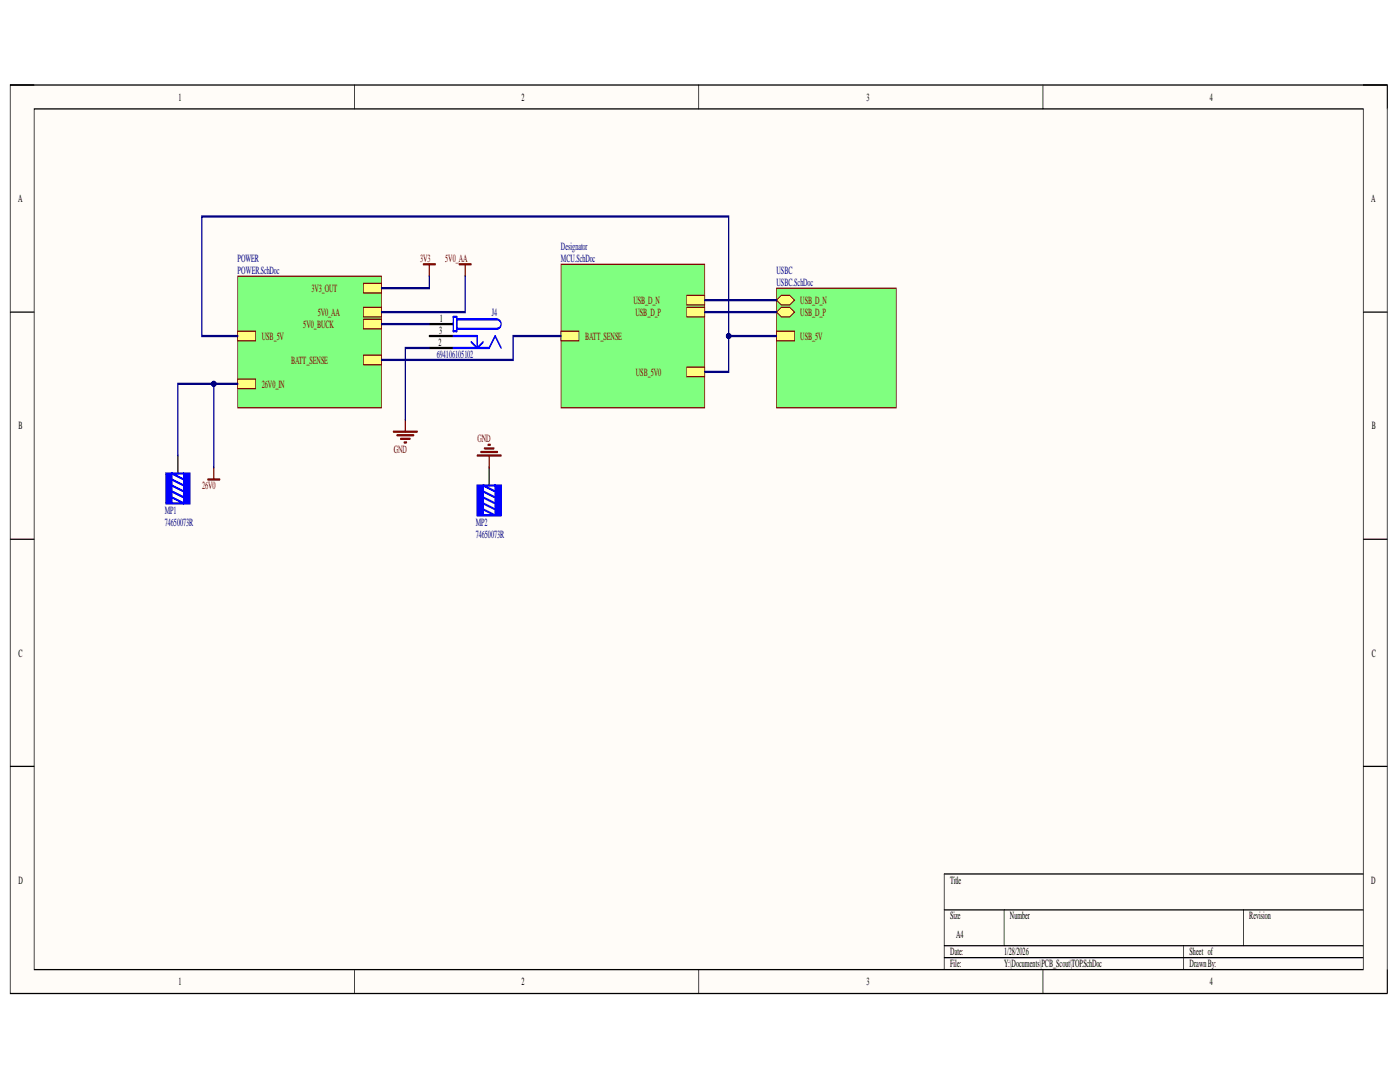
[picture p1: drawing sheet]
<svg xmlns="http://www.w3.org/2000/svg" width="279mm" height="216mm" viewBox="0 0 279 216" stroke-linecap="round" stroke-linejoin="round" font-family="sans-serif">
<path d="M2 17h274.8v181.2h-274.8z" fill-rule="evenodd" fill="#fffcf8"/>
<path d="M2 17h274.8v181.2h-274.8z" fill="none" stroke="#000" stroke-width=".2"/>
<path d="M6.8 21.7h265.3v171.8h-265.3z" fill-rule="evenodd" fill="#fffcf8"/>
<g fill="none" stroke="#000" stroke-width=".2">
<path d="M2 17h4.8M70.7 17v4.7M139.4 17v4.7M208.1 17v4.7M272.1 17h4.7v4.7M6.8 21.7h265.3v171.8h-265.3zM2 62.3h4.8M272.1 62.3h4.7M2 107.6h4.8M272.1 107.6h4.7M2 152.9h4.8M272.1 152.9h4.7"/>
<path d="M272.1 174.4h-83.7v19.1M70.7 193.5v4.7M139.4 193.5v4.7M188.4 181.6h83.7M188.4 188.7h83.7M188.4 191.1h83.7M200.4 181.6v7.1M208.1 193.5v4.7M236.2 188.7v4.8M248.2 181.6v7.1M276.8 193.5v4.7"/>
</g>
<path d="M47.4 55.1h28.7v26.3h-28.7z" fill-rule="evenodd" fill="#80ff80"/>
<path d="M47.4 55.1h28.7v26.3h-28.7z" fill="none" stroke="#800000" stroke-width=".2"/>
<path d="M47.4 75.6h3.6v1.9h-3.6z" fill-rule="evenodd" fill="#ffff80"/>
<path d="M47.4 75.6h3.6v1.9h-3.6z" fill="none" stroke="#800000" stroke-width=".2"/>
<path d="M72.5 61.3h3.6v1.9h-3.6z" fill-rule="evenodd" fill="#ffff80"/>
<path d="M72.5 61.3h3.6v1.9h-3.6z" fill="none" stroke="#800000" stroke-width=".2"/>
<path d="M72.5 56.6h3.6v1.9h-3.6z" fill-rule="evenodd" fill="#ffff80"/>
<path d="M72.5 56.6h3.6v1.9h-3.6z" fill="none" stroke="#800000" stroke-width=".2"/>
<path d="M47.4 66.1h3.6v1.9h-3.6z" fill-rule="evenodd" fill="#ffff80"/>
<path d="M47.4 66.1h3.6v1.9h-3.6z" fill="none" stroke="#800000" stroke-width=".2"/>
<path d="M72.5 70.9h3.6v1.9h-3.6z" fill-rule="evenodd" fill="#ffff80"/>
<path d="M72.5 70.9h3.6v1.9h-3.6z" fill="none" stroke="#800000" stroke-width=".2"/>
<path d="M72.5 63.7h3.6v1.9h-3.6z" fill-rule="evenodd" fill="#ffff80"/>
<path d="M72.5 63.7h3.6v1.9h-3.6z" fill="none" stroke="#800000" stroke-width=".2"/>
<path d="M33.1 94.5h1.2v5.9h-1.2z" fill-rule="evenodd" fill="#00f"/>
<path d="M33.1 94.5h1.2v5.9h-1.2z" fill="none" stroke="#00f" stroke-width=".34"/>
<path d="M36.7 94.5h1.2v5.9h-1.2z" fill-rule="evenodd" fill="#00f"/>
<path d="M34.3 98.1l2.4 1.2M34.3 96.9l2.4 1.2M34.3 95.7l2.4 1.2M34.3 99.3l2.4 1.1h-2.4M36.7 94.5h1.2v5.9h-1.2zM36.7 94.5h-2.4l2.4 1.2" fill="none" stroke="#00f" stroke-width=".34"/>
<path d="M35.5 90.9v3.6" fill="none" stroke="#000" stroke-width=".34"/>
<path d="M41.5 95.7h2.4M42.7 93.3v2.4" fill="none" stroke="#800000" stroke-width=".34"/>
<path d="M112 52.7h28.6v28.7h-28.6z" fill-rule="evenodd" fill="#80ff80"/>
<path d="M112 52.7h28.6v28.7h-28.6z" fill="none" stroke="#800000" stroke-width=".2"/>
<path d="M137.1 58.9h3.5v1.9h-3.5z" fill-rule="evenodd" fill="#ffff80"/>
<path d="M137.1 58.9h3.5v1.9h-3.5z" fill="none" stroke="#800000" stroke-width=".2"/>
<path d="M137.1 61.3h3.5v1.9h-3.5z" fill-rule="evenodd" fill="#ffff80"/>
<path d="M137.1 61.3h3.5v1.9h-3.5z" fill="none" stroke="#800000" stroke-width=".2"/>
<path d="M137.1 73.3h3.5v1.9h-3.5z" fill-rule="evenodd" fill="#ffff80"/>
<path d="M137.1 73.3h3.5v1.9h-3.5z" fill="none" stroke="#800000" stroke-width=".2"/>
<path d="M112 66.1h3.5v1.9h-3.5z" fill-rule="evenodd" fill="#ffff80"/>
<path d="M112 66.1h3.5v1.9h-3.5z" fill="none" stroke="#800000" stroke-width=".2"/>
<path d="M155 57.5h23.9v23.9h-23.9z" fill-rule="evenodd" fill="#80ff80"/>
<path d="M155 57.5h23.9v23.9h-23.9z" fill="none" stroke="#800000" stroke-width=".2"/>
<path d="M155 59.9l.9-1h1.7l1 1-1 .9h-1.7z" fill-rule="evenodd" fill="#ffff80"/>
<path d="M155 59.9l.9-1h1.7l1 1-1 .9h-1.7z" fill="none" stroke="#800000" stroke-width=".2"/>
<path d="M155 62.3l.9-1h1.7l1 1-1 .9h-1.7z" fill-rule="evenodd" fill="#ffff80"/>
<path d="M155 62.3l.9-1h1.7l1 1-1 .9h-1.7z" fill="none" stroke="#800000" stroke-width=".2"/>
<path d="M155 66.1h3.6v1.9h-3.6z" fill-rule="evenodd" fill="#ffff80"/>
<path d="M155 66.1h3.6v1.9h-3.6z" fill="none" stroke="#800000" stroke-width=".2"/>
<path d="M85.7 64.7h4.8M85.7 67.1h4.8M85.7 69.4h4.8" fill="none" stroke="#000" stroke-width=".34"/>
<path d="M90.5 67.1h4.7v2.3M90.5 69.4h7.1l1.2-2.3 1.2 2.3M90.5 63.2h.7v2.9h-.7zM91.2 63.7h7.9a.95 .95 0 0 1 .9 1 .95 .95 0 0 1-.9 .9h-7.9M94 68.2l1.2 1.2M96.4 68.2l-1.2 1.2" fill="none" stroke="#00f" stroke-width=".34"/>
<path d="M78.5 86.1h4.8M79.2 86.8h3.4M79.9 87.6h2M80.7 88.3h.4M80.9 83.8v2.3" fill="none" stroke="#800000" stroke-width=".34"/>
<path d="M47.4 76.6h-11.9v14.3" fill="none" stroke="#000080" stroke-width=".34"/>
<circle cx="42.7" cy="76.6" r=".48" fill="#000080"/>
<circle cx="42.7" cy="76.6" r=".48" fill="none" stroke="#000080" stroke-width=".2"/>
<path d="M42.7 76.6v16.7" fill="none" stroke="#000080" stroke-width=".34"/>
<circle cx="42.7" cy="76.6" r=".48" fill="#000080"/>
<circle cx="42.7" cy="76.6" r=".48" fill="none" stroke="#000080" stroke-width=".2"/>
<path d="M140.6 59.9h14.4M140.6 62.3h14.4M155 67.1h-9.6v7.1h-4.8" fill="none" stroke="#000080" stroke-width=".34"/>
<circle cx="145.4" cy="67" r=".48" fill="#000080"/>
<circle cx="145.4" cy="67" r=".48" fill="none" stroke="#000080" stroke-width=".2"/>
<path d="M47.4 67.1h-7.1v-23.9h105.1v23.9" fill="none" stroke="#000080" stroke-width=".34"/>
<circle cx="145.4" cy="67" r=".48" fill="#000080"/>
<circle cx="145.4" cy="67" r=".48" fill="none" stroke="#000080" stroke-width=".2"/>
<path d="M85.7 55.1v2.4h-9.6M92.8 55.1v7.2h-16.7M76.1 64.7h9.6M85.7 69.4h-4.8v14.4M112 67.1h-9.6v4.7h-26.3" fill="none" stroke="#000080" stroke-width=".34"/>
<path d="M84.5 52.7h2.4M85.7 52.7v2.4M91.6 52.7h2.4M92.8 52.7v2.4" fill="none" stroke="#800000" stroke-width=".34"/>
<path d="M95.2 96.9h1.2v5.9h-1.2z" fill-rule="evenodd" fill="#00f"/>
<path d="M95.2 96.9h1.2v5.9h-1.2z" fill="none" stroke="#00f" stroke-width=".34"/>
<path d="M98.8 96.9h1.2v5.9h-1.2z" fill-rule="evenodd" fill="#00f"/>
<path d="M96.4 99.3l2.4 1.1M96.4 98.1l2.4 1.2M98.8 96.9h1.2v5.9h-1.2zM98.8 96.9h-2.4l2.4 1.2M96.4 100.4l2.4 1.2M96.4 101.6l2.4 1.2h-2.4" fill="none" stroke="#00f" stroke-width=".34"/>
<path d="M97.6 93.3v3.6" fill="none" stroke="#000" stroke-width=".34"/>
<path d="M95.2 90.9h4.8M96 90.2h3.3M96.7 89.5h1.9M97.4 88.8h.5M97.6 90.9v2.4" fill="none" stroke="#800000" stroke-width=".34"/>
<g font-size="2.2">
<text x="35.6" y="20.1">1</text>
<text x="104.1" y="20.1">2</text>
<text x="172.9" y="20.1">3</text>
<text x="241.5" y="20.1">4</text>
<text x="3.6" y="40.3">A</text>
<text x="273.7" y="40.3">A</text>
<text x="87.8" y="64.2">1</text>
<text x="87.5" y="69">2</text>
<text x="87.7" y="66.6">3</text>
<text x="3.7" y="85.7">B</text>
<text x="273.8" y="85.7">B</text>
<text x="3.7" y="131.1">C</text>
<text x="273.8" y="131.1">C</text>
<text x="3.7" y="176.4">D</text>
<text x="189.6" y="176.4">Title</text>
<text x="273.7" y="176.4">D</text>
<text x="189.6" y="183.5">Size</text>
<text x="201.6" y="183.5">Number</text>
<text x="249.3" y="183.5">Revision</text>
<text x="189.6" y="190.6">Date:</text>
<text x="190.8" y="187.1">A4</text>
<text x="200.4" y="190.6">1/28/2026</text>
<text x="237.4" y="190.6">Sheet of</text>
<text x="35.6" y="196.6">1</text>
<text x="104.1" y="196.6">2</text>
<text x="172.9" y="196.6">3</text>
<text x="189.6" y="193">File:</text>
<text x="200.4" y="193">Y:\Documents\PCB_Scout\TOP.SchDoc</text>
<text x="237.4" y="193">DrawnBy:</text>
<text x="241.5" y="196.6">4</text>
</g>
<g font-size="2.2" fill="#000080">
<text x="47.4" y="52.3">POWER</text>
<text x="111.9" y="50">Designator</text>
<text x="111.9" y="52.3">MCU.SchDoc</text>
<text x="47.4" y="54.7">POWER.SchDoc</text>
<text x="155" y="54.7">USBC</text>
<text x="155" y="57.1">USBC.SchDoc</text>
<text x="98.2" y="63">J4</text>
<text x="87.2" y="71.4">694106105102</text>
<text x="32.9" y="102.6">MP1</text>
<text x="32.9" y="105">74650073R</text>
<text x="94.9" y="105">MP2</text>
<text x="94.9" y="107.4">74650073R</text>
</g>
<g font-size="2.2" fill="#800000">
<text x="83.9" y="52.3">3V3</text>
<text x="88.9" y="52.3">5V0_AA</text>
<text x="62.1" y="58.2">3V3_OUT</text>
<text x="60.5" y="65.4">5V0_BUCK</text>
<text x="63.4" y="63">5V0_AA</text>
<text x="126.4" y="60.7">USB_D_N</text>
<text x="126.8" y="63">USB_D_P</text>
<text x="159.7" y="60.7">USB_D_N</text>
<text x="159.7" y="63">USB_D_P</text>
<text x="52.3" y="67.9">USB_5V</text>
<text x="116.8" y="67.9">BATT_SENSE</text>
<text x="159.7" y="67.9">USB_5V</text>
<text x="52.3" y="77.4">26V0_IN</text>
<text x="58.1" y="72.6">BATT_SENSE</text>
<text x="126.9" y="74.9">USB_5V0</text>
<text x="95.3" y="88.1">GND</text>
<text x="78.6" y="90.5">GND</text>
<text x="40.3" y="97.6">26V0</text>
</g>
</svg>
